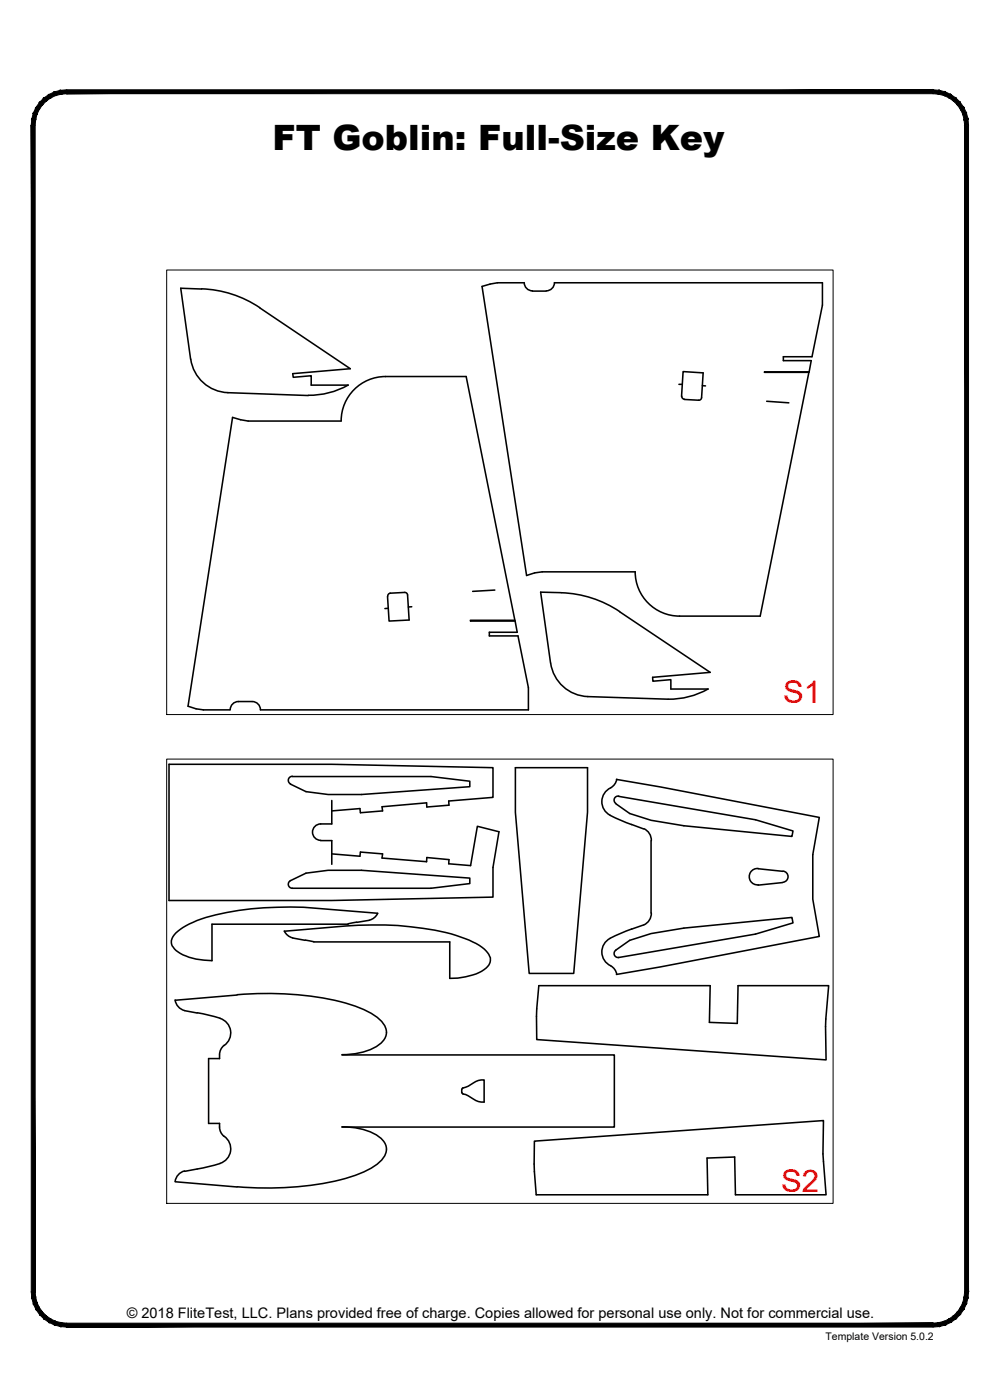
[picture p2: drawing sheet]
<svg xmlns="http://www.w3.org/2000/svg" width="190mm" height="267mm" viewBox="0 0 190 267" stroke-linecap="round" stroke-linejoin="round" font-family="sans-serif">
<!-- layer: 22 TILED -->
<g fill="#000" stroke="#000" stroke-width=".19">
<path d="M11.5 17.2l1.2-.1v.8zM11.5 17.2l.2 .7h1zM10.4 17.5l1.1-.3 .2 .7zM10.4 17.5l.2 .7 1.1-.3zM9.3 18l1.1-.5 .2 .7zM9.3 18l.4 .6 .9-.4zM8.3 18.7l1-.7 .4 .6zM8.3 18.7l.5 .5 .9-.6zM8.3 18.7l.5 .5-1.3 .3zM7.5 19.5l.6 .5 .7-.8zM7.5 19.5l.6 .5-1.3 .5zM6.8 20.5l.7 .3 .6-.8zM6.8 20.5l.7 .3-1.1 .7zM6.4 21.5l.6 .3 .5-1zM6.4 21.5l.6 .3-.9 .9zM6.1 22.7l.7 .1 .2-1zM6.1 22.7l.7 .1-.8 1.1zM6.8 22.8l-.8 1.1h.7z"/>
<path d="M12.7 17.9h165.1v-.8zM12.7 17.1h165.1l-165.1 .8z"/>
<path d="M6 23.9l.7 222.2v-222.2zM6 23.9l.7 222.2h-.7z"/>
<path d="M184.4 22.7l.1 1.2h-.7zM183.7 22.8l.1 1.1 .6-1.2zM184.1 21.5l.3 1.2-.7 .1zM183.4 21.8l.3 1 .4-1.3zM183.6 20.5l.5 1-.7 .3zM183 20.8l.4 1 .2-1.3zM182.9 19.5l.7 1-.6 .3zM182.4 20l.6 .8-.1-1.3zM182.1 18.7l.8 .8-.5 .5zM182.1 18.7l-.5 .5 .8 .8zM181.1 18l1 .7-.5 .5zM181.1 18l-.3 .6 .8 .6zM180.1 17.5l1 .5-.3 .6zM180.1 17.5l-.3 .7 1 .4zM178.9 17.2l1.2 .3-.3 .7zM178.9 17.2l-.1 .7 1 .3zM177.8 17.1l1.1 .1-.1 .7zM177.8 17.1v.8h1z"/>
<path d="M6 246.1h.7l-.6 1.2zM6.7 246.1l-.6 1.2 .7-.2zM6.1 247.3l.7-.2-.4 1.3zM6.8 247.1l-.4 1.3 .6-.3zM6.4 248.4l.6-.3-.2 1.3zM7 248.1l-.2 1.3 .7-.3zM6.8 249.4l.7-.3v1.3zM7.5 249.1v1.3l.6-.5zM7.5 250.4l.6-.5 .2 1.3zM8.1 249.9l.2 1.3 .5-.5zM8.8 250.7l.5 1.2-1-.7zM8.8 250.7l.5 1.2 .4-.6zM9.7 251.3l.7 1.1-1.1-.5zM9.7 251.3l.7 1.1 .2-.7zM10.6 251.7l.9 1-1.1-.3zM10.6 251.7l.9 1 .2-.7zM11.7 252l1 .8-1.2-.1zM11.7 252l1 .8v-.7z"/>
<path d="M12.7 252.1v.7l165.1-.7zM12.7 252.8l165.1-.7v.7z"/>
<path d="M177.8 252.1l1.1 .6-1.1 .1zM177.8 252.1l1.1 .6-.1-.7zM178.8 252l1.3 .4-1.2 .3zM178.8 252l1.3 .4-.3-.7zM179.8 251.7l1.3 .2-1 .5zM179.8 251.7l1.3 .2-.3-.6zM180.8 251.3l1.3-.1-1 .7zM180.8 251.3l1.3-.1-.5-.5zM181.6 250.7l1.3-.3-.8 .8zM181.6 250.7l1.3-.3-.5-.5zM182.4 249.9l1.2-.5-.7 1zM183 249.1l-.6 .8 1.2-.5zM183 249.1l1.1-.7-.5 1zM183.4 248.1l-.4 1 1.1-.7zM183.4 248.1l1-.8-.3 1.1zM183.7 247.1l-.3 1 1-.8zM184.5 246.1l-.1 1.2-.7-.2zM183.8 246.1l-.1 1 .8-1z"/>
<path d="M183.8 23.9v222.2h.7zM183.8 23.9h.7v222.2z"/>
</g>
<path d="M31.8 51.4h126.9v84.7h-126.9zM31.8 144.6h126.9v84.6h-126.9z" fill="none" stroke="#000" stroke-width=".19"/>
<!-- layer: 01 CUT -->
<g fill="none" stroke="#000" stroke-width=".3">
<path d="M38.4 55a21.2 21.2 0 0 1 11.1 3.6l17.2 11.6-10.9 1 .1 .7 3.4-.3v1.8h7a15.3 15.3 0 0 1-7.6 1.9M38.4 55.1l-4-.2 1.9 13.5a7.4 7.4 0 0 0 7.1 6.4M99.8 53.9h-5l-3 .7 8.5 55 1.6-.5 1.4-.2h17.7a8.5 8.5 0 0 0 8.5 8.5h15.3l9.3-46.5h-8.5l.1-.1h8.4l.4-2.1h-5.3v-.7h5.5l2-9.9v-4.2h-51.1a1.56 1.56 0 0 1-1.5 1.5M99.9 53.8a1.56 1.56 0 0 0 1.5 1.6M101.4 55.5h2.6M43.4 74.8l15.3 .5M129.3 73.2h.7M129.8 75.5l.3-4.7 3.9 .2-.3 4.7M129.9 75.5v.3l.5 .2M133.7 75.8l-.3 .4h-.3l-2.8-.1M133.8 73.5h.6M146.1 76.4l4.2 .3"/>
<path d="M74 115.9h-.7M74.3 113l2.8-.1 .5 .2 .3 5-3.8 .2-.3-4.7M74.4 113l-.3 .1-.2 .5M78.4 115.6h-.6M94.3 112.4l-4.3 .3M106.9 112.9l-3.9-.1 1.9 13.5M107 112.9a21.2 21.2 0 0 1 11 3.6M118 116.5l17.3 11.6-11 .9 .1 .8 3.4-.3v1.8h7.1a15.1 15.1 0 0 1-7.6 1.9M45.4 133.6h2.6M45.4 133.6a1.56 1.56 0 0 0-1.5 1.6M48 133.6a1.56 1.56 0 0 1 1.6 1.6h51.1v-4.2l-2-9.9h-5.5v-.7h5.3l-.4-2.1h-8.5v-.1h8.5l-9.3-46.5h-15.4a8.5 8.5 0 0 0-8.4 8.5h-17.7l-3-.7-8.5 55 1.6 .5 1.3 .2h5.1M104.9 126.3a7.4 7.4 0 0 0 7.1 6.4"/>
<path d="M112 132.7l15.3 .5M55.7 147.9h26.4l7.4 .9v1.1l-20.6 1.5h-6.4l-4.2-.6-3-1.4M55.7 147.9a.77 .77 0 0 0-.8 .6 .77 .77 0 0 0 .5 .8M61.1 157a1.56 1.56 0 0 0-1.6 1.5 1.56 1.56 0 0 0 1.6 1.6M63.2 154.5l5.4-.5 .1 .8 4.2-.3-.1-.8 8.5-.8v.8l4.2-.3v-.8l8.4-.7v-5.7l-30.7-.6h-31v25.9h31l30.7-.6v-5.7l1.2-6.8-4.2-1-1.3 7.5-4.1-.3v-.8l-4.2-.4v.8l-8.5-.7 .1-.8-4.2-.4-.1 .8-5.4-.4M63.2 152.5v4.5h-2.1M98.2 146.2h13.7v8.5l-2.6 30.7h-8.5l-2.6-30.7zM117.4 148.5l8.4 1.4 30.3 5.8-1.3 7.1v8.5l1.3 7.1-30.3 5.8-8.4 1.4M117.5 148.5a2.6 2.6 0 0 1-1.6 1.9 2.98 2.98 0 0 0-1.2 2.9 2.98 2.98 0 0 0 2.1 2.3l3.5 1.5M117.9 151.7a.77 .77 0 0 0-.9 .4 .77 .77 0 0 0 .3 .9l2.7 2 4 1.3 6.3 1 20.6 2 .2-1-7.2-2.1-26.1-4.5M120.3 157.1l2.3 .8M122.6 157.9a2.41 2.41 0 0 1 1.5 2.2"/>
<path d="M54.2 177.4a2.41 2.41 0 0 0 1.5 1.3l2.4 .4M54.2 177.4a135.2 135.2 0 0 1 19.1-1.2 46.3 46.3 0 0 1 15.3 2.6 8.8 8.8 0 0 1 4.5 3 2.02 2.02 0 0 1-.9 2.9l-1 .6a13.4 13.4 0 0 1-5.5 1.1v-7h-25.9M55.4 167.8a.77 .77 0 0 0-.5 .8 .77 .77 0 0 0 .8 .6h26.4l7.4-.9v-1l-20.6-1.5h-6.4l-4.2 .5-3 1.5M58.2 179.1l1.6 .3M61.1 160.1h2.1v4.5M67.9 175.7l-1.6 .3M71.9 174l-11.6-1a57.4 57.4 0 0 0-22 2.1 10.5 10.5 0 0 0-5.4 3.3 1.88 1.88 0 0 0 .6 2.7 11.1 11.1 0 0 0 6.9 1.9v-6.9h25.9M72 174a2.41 2.41 0 0 1-1.6 1.3l-2.4 .4M120.3 177l-.6 .2a15.4 15.4 0 0 0-4.3 2.2 3 3 0 0 0 1.3 4.8 2.31 2.31 0 0 1 .8 1.4M122.6 176.2l-2.3 .8M124 160.2v13.7M124.1 173.9a2.41 2.41 0 0 1-1.5 2.3"/>
<path d="M144.4 165.5l4.7 .5M144.5 165.5a1.56 1.56 0 0 0-1.8 1.5 1.56 1.56 0 0 0 1.8 1.6M149.1 168.1l-4.7 .5M149.2 165.9a1.07 1.07 0 0 1 .9 1.1 1.07 1.07 0 0 1-.9 1.1M33.4 190.5a2.41 2.41 0 0 0 1.8 2M35.2 192.5l2.4 .5M37.6 192.9l4.3 1.1M41.9 194a2.9 2.9 0 0 1 2 2.3 2.9 2.9 0 0 1-1.2 2.9M42.7 199.1a2.31 2.31 0 0 0-.9 1.8M45.1 189.6l-11.7 .9M45.2 189.5a58.5 58.5 0 0 1 22.4 2.1 10.6 10.6 0 0 1 5.7 3.8 2.66 2.66 0 0 1-1 3.6 11.8 11.8 0 0 1-7.1 1.9M102.6 187.8h32.7l-.2 7 5.3 .2 .2-7.2h17.3l-.6 6.3 .1 7.8-55.2-3.9v-5.8z"/>
<path d="M117.9 182.4a.77 .77 0 0 1-.9-.5 .77 .77 0 0 1 .3-.9l2.7-1.9 4-1.3 6.3-1 20.6-2 .2 1-7.2 2.1-26.1 4.5M41.8 201v.7h-2.1v12.3h2.1a2.6 2.6 0 0 0 .9 2.5M42.7 216.5a2.9 2.9 0 0 1 1.2 2.8 2.9 2.9 0 0 1-2 2.3M65.1 201h51.9v13.7h-51.9M65.2 214.7a11 11 0 0 1 7.6 2.4 2.73 2.73 0 0 1-.4 4.2 19.6 19.6 0 0 1-8.8 3.8 64.1 64.1 0 0 1-18.4 1M88 207.5v.7M88 208.1l.2 .3M88.2 207.3a6.3 6.3 0 0 0 2.4-1.3l.5-.2 1.1-.1v4.2a2.97 2.97 0 0 1-2.1-.6l-1.4-.8-.5-.1M88.2 207.2l-.2 .3M101.8 217.4l55.1-3.9-.1 6.3 .6 7.8h-17.3l-.1-7.2-5.3 .2 .1 7h-32.7l-.3-5.8zM33.4 225.1l11.7 1M35.2 223.1a2.41 2.41 0 0 0-1.8 2"/>
<path d="M41.9 221.6l-2.4 .7-4.3 .8"/>
</g>
<text font-size="6.7" x="51.9" y="28.7">FT Goblin: Full-Size Key</text>
<g font-size="5.9" fill="#f00">
<text x="149.2" y="134">S1</text>
<text x="148.8" y="227.2">S2</text>
</g>
<text font-size="2.8" x="24.2" y="251.1">© 2018 FliteTest, LLC. Plans provided free of charge. Copies allowed for personal use only. Not for commercial use.</text>
<text font-size="2" x="157.3" y="255.3">Template Version 5.0.2</text>
</svg>
